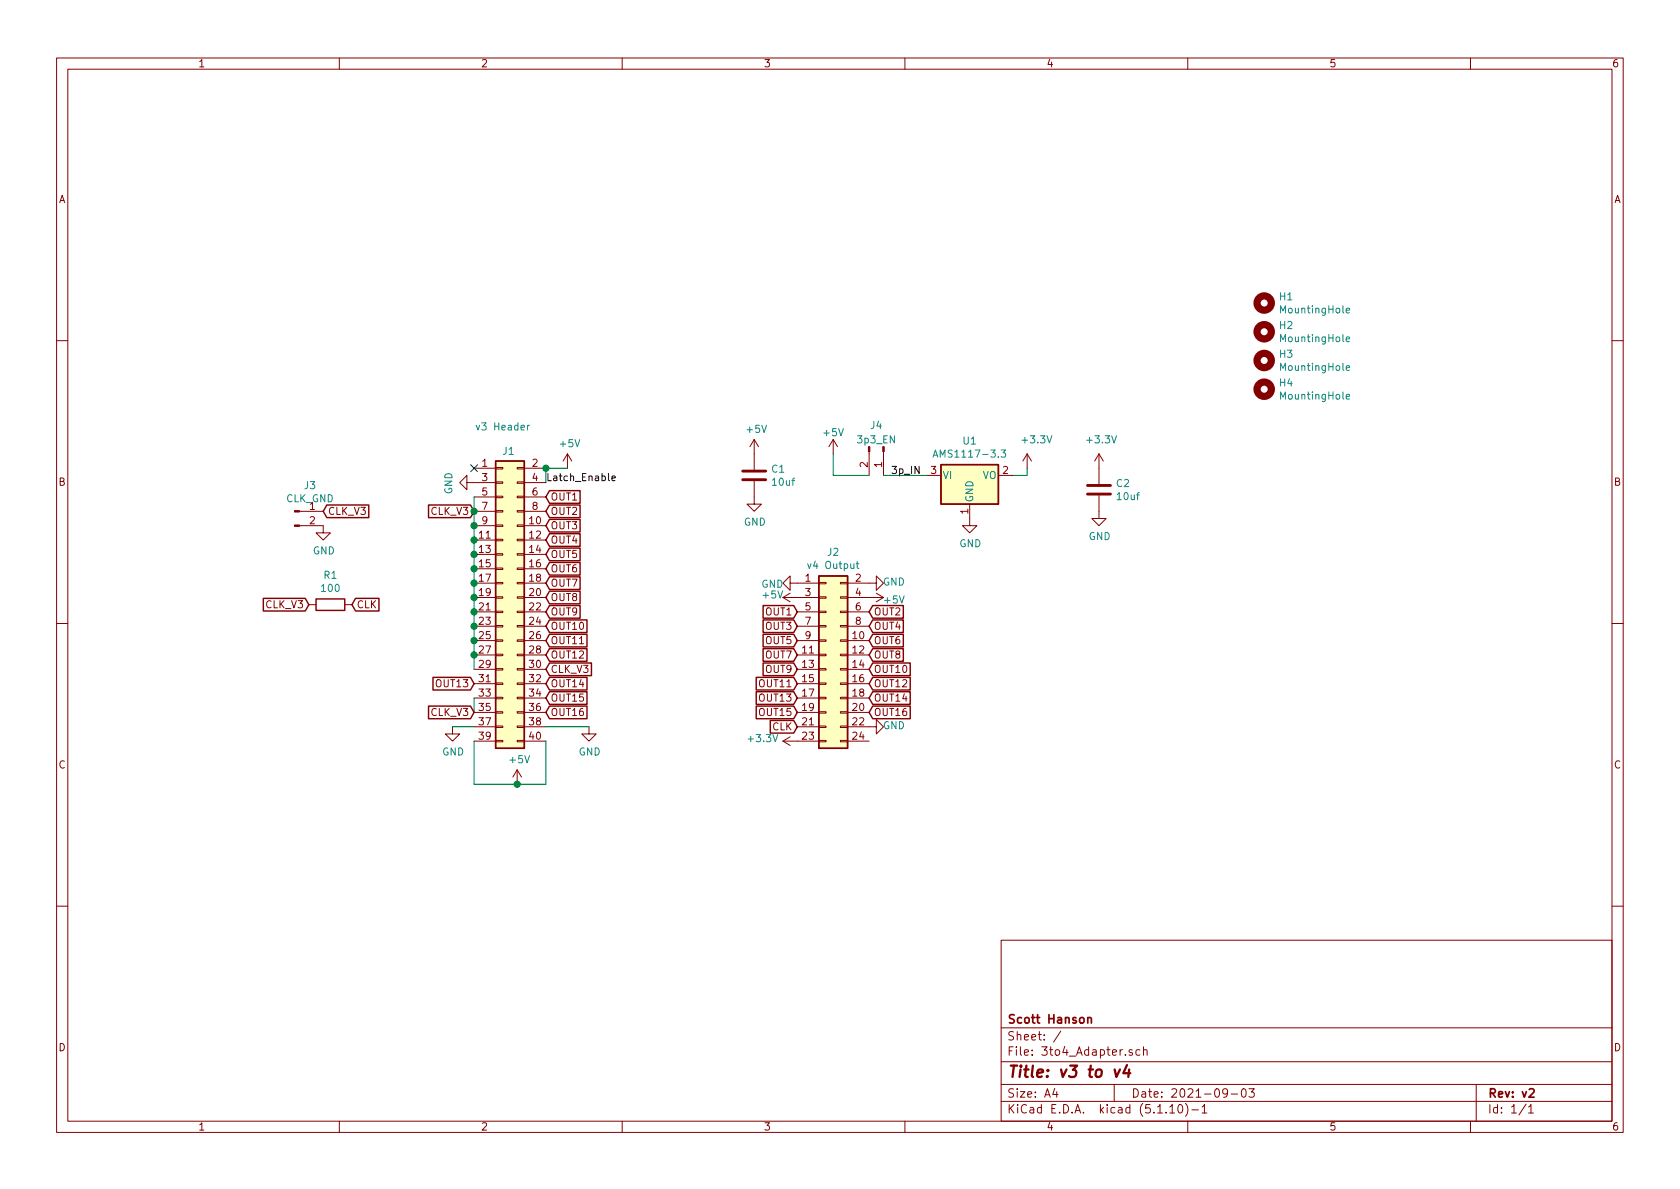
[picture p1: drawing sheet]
EESchema Schematic File Version 4
EELAYER 30 0
EELAYER END
$Descr A4 11693 8268
encoding utf-8
Sheet 1 1
Title "v3 to v4"
Date "2021-09-03"
Rev "v2"
Comp "Scott Hanson"
Comment1 ""
Comment2 ""
Comment3 ""
Comment4 ""
$EndDescr
Text GLabel 5550 4250 0    50   Input ~ 0
OUT1
Text GLabel 6050 4250 2    50   Input ~ 0
OUT2
Text GLabel 5550 4350 0    50   Input ~ 0
OUT3
Text GLabel 6050 4350 2    50   Input ~ 0
OUT4
Text GLabel 5550 4450 0    50   Input ~ 0
OUT5
Text GLabel 6050 4450 2    50   Input ~ 0
OUT6
Text GLabel 6050 4550 2    50   Input ~ 0
OUT8
Text GLabel 5550 4650 0    50   Input ~ 0
OUT9
Text GLabel 6050 4650 2    50   Input ~ 0
OUT10
Text GLabel 5550 4750 0    50   Input ~ 0
OUT11
Text GLabel 6050 4850 2    50   Input ~ 0
OUT14
Text GLabel 5550 4950 0    50   Input ~ 0
OUT15
Text GLabel 6050 4750 2    50   Input ~ 0
OUT12
Text GLabel 5550 4850 0    50   Input ~ 0
OUT13
$Comp
L Connector_Generic:Conn_02x12_Odd_Even J2
U 1 1
P 5750 4550
F 0 "J2" H 5800 5267 50  0000 C CNN
F 1 "v4 Header" H 5800 5176 50  0000 C CNN
F 2 "302-S241:OST_302-S241" H 5750 4550 50  0001 C CNN
F 3 "~" H 5750 4550 50  0001 C CNN
F 4 "ED10525-ND" H 5750 4550 50  0001 C CNN "Digi-Key_PN"
F 5 "302-S241" H 5750 4550 50  0001 C CNN "MPN"
	1    5750 4550
	1    0    0    -1  
$EndComp
$Comp
L power:GND #PWR0105
U 1 1
P 6050 4050
F 0 "#PWR0105" H 6050 3800 50  0001 C CNN
F 1 "GND" V 6055 3877 50  0000 C CNN
F 2 "" H 6050 4050 50  0001 C CNN
F 3 "" H 6050 4050 50  0001 C CNN
	1    6050 4050
	0    -1   -1   0   
$EndComp
$Comp
L power:GND #PWR0106
U 1 1
P 5550 4050
F 0 "#PWR0106" H 5550 3800 50  0001 C CNN
F 1 "GND" V 5555 3877 50  0000 C CNN
F 2 "" H 5550 4050 50  0001 C CNN
F 3 "" H 5550 4050 50  0001 C CNN
	1    5550 4050
	0    1    1    0   
$EndComp
Text GLabel 6050 4950 2    50   Input ~ 0
OUT16
Text GLabel 3800 3450 2    50   Input ~ 0
OUT1
$Comp
L power:GND #PWR014
U 1 1
P 3150 5050
F 0 "#PWR014" H 3150 4800 50  0001 C CNN
F 1 "GND" H 3155 4877 50  0000 C CNN
F 2 "" H 3150 5050 50  0001 C CNN
F 3 "" H 3150 5050 50  0001 C CNN
	1    3150 5050
	1    0    0    -1  
$EndComp
Text GLabel 3800 3550 2    50   Input ~ 0
OUT2
Text GLabel 3800 3650 2    50   Input ~ 0
OUT3
Text GLabel 3800 3750 2    50   Input ~ 0
OUT4
Text GLabel 3800 3850 2    50   Input ~ 0
OUT5
Text GLabel 3800 3950 2    50   Input ~ 0
OUT6
Text GLabel 3800 4050 2    50   Input ~ 0
OUT7
Text GLabel 3800 4150 2    50   Input ~ 0
OUT8
Text GLabel 3800 4250 2    50   Input ~ 0
OUT9
Text GLabel 3800 4350 2    50   Input ~ 0
OUT10
Text GLabel 3800 4450 2    50   Input ~ 0
OUT11
Text GLabel 3800 4750 2    50   Input ~ 0
OUT14
Text GLabel 3800 4850 2    50   Input ~ 0
OUT15
Text GLabel 3800 4950 2    50   Input ~ 0
OUT16
$Comp
L power:+5V #PWR017
U 1 1
P 3950 3250
F 0 "#PWR017" H 3950 3100 50  0001 C CNN
F 1 "+5V" H 3965 3423 50  0000 C CNN
F 2 "" H 3950 3250 50  0001 C CNN
F 3 "" H 3950 3250 50  0001 C CNN
	1    3950 3250
	1    0    0    -1  
$EndComp
NoConn ~ 3300 3250
Text GLabel 3800 4550 2    50   Input ~ 0
OUT12
Text GLabel 3300 4750 0    50   Input ~ 0
OUT13
$Comp
L power:GND #PWR013
U 1 1
P 3300 3350
F 0 "#PWR013" H 3300 3100 50  0001 C CNN
F 1 "GND" H 3305 3177 50  0000 C CNN
F 2 "" H 3300 3350 50  0001 C CNN
F 3 "" H 3300 3350 50  0001 C CNN
	1    3300 3350
	0    1    1    0   
$EndComp
Text GLabel 5550 4550 0    50   Input ~ 0
OUT7
$Comp
L Mechanical:MountingHole H1
U 1 1
P 8800 2100
F 0 "H1" H 8900 2146 50  0000 L CNN
F 1 "MountingHole" H 8900 2055 50  0000 L CNN
F 2 "MountingHole:MountingHole_4.3mm_M4" H 8800 2100 50  0001 C CNN
F 3 "~" H 8800 2100 50  0001 C CNN
	1    8800 2100
	1    0    0    -1  
$EndComp
$Comp
L Mechanical:MountingHole H2
U 1 1
P 8800 2300
F 0 "H2" H 8900 2346 50  0000 L CNN
F 1 "MountingHole" H 8900 2255 50  0000 L CNN
F 2 "MountingHole:MountingHole_4.3mm_M4" H 8800 2300 50  0001 C CNN
F 3 "~" H 8800 2300 50  0001 C CNN
	1    8800 2300
	1    0    0    -1  
$EndComp
$Comp
L Mechanical:MountingHole H3
U 1 1
P 8800 2500
F 0 "H3" H 8900 2546 50  0000 L CNN
F 1 "MountingHole" H 8900 2455 50  0000 L CNN
F 2 "MountingHole:MountingHole_4.3mm_M4" H 8800 2500 50  0001 C CNN
F 3 "~" H 8800 2500 50  0001 C CNN
	1    8800 2500
	1    0    0    -1  
$EndComp
$Comp
L Mechanical:MountingHole H4
U 1 1
P 8800 2700
F 0 "H4" H 8900 2746 50  0000 L CNN
F 1 "MountingHole" H 8900 2655 50  0000 L CNN
F 2 "MountingHole:MountingHole_4.3mm_M4" H 8800 2700 50  0001 C CNN
F 3 "~" H 8800 2700 50  0001 C CNN
	1    8800 2700
	1    0    0    -1  
$EndComp
$Comp
L power:GND #PWR07
U 1 1
P 6050 5050
F 0 "#PWR07" H 6050 4800 50  0001 C CNN
F 1 "GND" V 6055 4877 50  0000 C CNN
F 2 "" H 6050 5050 50  0001 C CNN
F 3 "" H 6050 5050 50  0001 C CNN
	1    6050 5050
	0    -1   -1   0   
$EndComp
$Comp
L power:+5V #PWR06
U 1 1
P 6050 4150
F 0 "#PWR06" H 6050 4000 50  0001 C CNN
F 1 "+5V" V 6065 4323 50  0000 C CNN
F 2 "" H 6050 4150 50  0001 C CNN
F 3 "" H 6050 4150 50  0001 C CNN
	1    6050 4150
	0    1    1    0   
$EndComp
$Comp
L power:+5V #PWR02
U 1 1
P 5550 4150
F 0 "#PWR02" H 5550 4000 50  0001 C CNN
F 1 "+5V" V 5565 4323 50  0000 C CNN
F 2 "" H 5550 4150 50  0001 C CNN
F 3 "" H 5550 4150 50  0001 C CNN
	1    5550 4150
	0    -1   -1   0   
$EndComp
$Comp
L power:+3.3V #PWR03
U 1 1
P 5550 5150
F 0 "#PWR03" H 5550 5000 50  0001 C CNN
F 1 "+3.3V" V 5565 5278 50  0000 L CNN
F 2 "" H 5550 5150 50  0001 C CNN
F 3 "" H 5550 5150 50  0001 C CNN
	1    5550 5150
	0    -1   -1   0   
$EndComp
$Comp
L Regulator_Linear:AMS1117-3.3 U1
U 1 1
P 6750 3300
F 0 "U1" H 6750 3542 50  0000 C CNN
F 1 "AMS1117-3.3" H 6750 3451 50  0000 C CNN
F 2 "Package_TO_SOT_SMD:SOT-223-3_TabPin2" H 6750 3500 50  0001 C CNN
F 3 "http://www.advanced-monolithic.com/pdf/ds1117.pdf" H 6850 3050 50  0001 C CNN
F 4 "AP2111H-3.3TRG1DICT-ND" H 6750 3300 50  0001 C CNN "Digi-Key_PN"
F 5 "AP2111H-3.3TRG1" H 6750 3300 50  0001 C CNN "MPN"
	1    6750 3300
	1    0    0    -1  
$EndComp
$Comp
L Device:C C2
U 1 1
P 7650 3400
F 0 "C2" H 7765 3446 50  0000 L CNN
F 1 "10uf" H 7765 3355 50  0000 L CNN
F 2 "Capacitor_THT:CP_Radial_D5.0mm_P2.00mm" H 7688 3250 50  0001 C CNN
F 3 "~" H 7650 3400 50  0001 C CNN
F 4 "1189-4000-ND" H 7650 3400 50  0001 C CNN "Digi-Key_PN"
F 5 "35ZLG10MEFC5X7" H 7650 3400 50  0001 C CNN "MPN"
	1    7650 3400
	1    0    0    -1  
$EndComp
$Comp
L Device:C C1
U 1 1
P 5250 3300
F 0 "C1" H 5365 3346 50  0000 L CNN
F 1 "10uf" H 5365 3255 50  0000 L CNN
F 2 "Capacitor_THT:CP_Radial_D5.0mm_P2.00mm" H 5288 3150 50  0001 C CNN
F 3 "~" H 5250 3300 50  0001 C CNN
F 4 "1189-4000-ND" H 5250 3300 50  0001 C CNN "Digi-Key_PN"
F 5 "35ZLG10MEFC5X7" H 5250 3300 50  0001 C CNN "MPN"
	1    5250 3300
	1    0    0    -1  
$EndComp
$Comp
L power:+3.3V #PWR010
U 1 1
P 7150 3250
F 0 "#PWR010" H 7150 3100 50  0001 C CNN
F 1 "+3.3V" H 7100 3450 50  0000 L CNN
F 2 "" H 7150 3250 50  0001 C CNN
F 3 "" H 7150 3250 50  0001 C CNN
	1    7150 3250
	1    0    0    -1  
$EndComp
$Comp
L power:+3.3V #PWR011
U 1 1
P 7650 3250
F 0 "#PWR011" H 7650 3100 50  0001 C CNN
F 1 "+3.3V" H 7550 3450 50  0000 L CNN
F 2 "" H 7650 3250 50  0001 C CNN
F 3 "" H 7650 3250 50  0001 C CNN
	1    7650 3250
	1    0    0    -1  
$EndComp
$Comp
L power:+5V #PWR08
U 1 1
P 5800 3150
F 0 "#PWR08" H 5800 3000 50  0001 C CNN
F 1 "+5V" H 5800 3300 50  0000 C CNN
F 2 "" H 5800 3150 50  0001 C CNN
F 3 "" H 5800 3150 50  0001 C CNN
	1    5800 3150
	1    0    0    -1  
$EndComp
$Comp
L power:+5V #PWR04
U 1 1
P 5250 3150
F 0 "#PWR04" H 5250 3000 50  0001 C CNN
F 1 "+5V" H 5265 3323 50  0000 C CNN
F 2 "" H 5250 3150 50  0001 C CNN
F 3 "" H 5250 3150 50  0001 C CNN
	1    5250 3150
	1    0    0    -1  
$EndComp
$Comp
L power:GND #PWR09
U 1 1
P 6750 3600
F 0 "#PWR09" H 6750 3350 50  0001 C CNN
F 1 "GND" H 6755 3427 50  0000 C CNN
F 2 "" H 6750 3600 50  0001 C CNN
F 3 "" H 6750 3600 50  0001 C CNN
	1    6750 3600
	1    0    0    -1  
$EndComp
$Comp
L power:GND #PWR012
U 1 1
P 7650 3550
F 0 "#PWR012" H 7650 3300 50  0001 C CNN
F 1 "GND" H 7655 3377 50  0000 C CNN
F 2 "" H 7650 3550 50  0001 C CNN
F 3 "" H 7650 3550 50  0001 C CNN
	1    7650 3550
	1    0    0    -1  
$EndComp
$Comp
L power:GND #PWR05
U 1 1
P 5250 3450
F 0 "#PWR05" H 5250 3200 50  0001 C CNN
F 1 "GND" H 5255 3277 50  0000 C CNN
F 2 "" H 5250 3450 50  0001 C CNN
F 3 "" H 5250 3450 50  0001 C CNN
	1    5250 3450
	1    0    0    -1  
$EndComp
Wire Wire Line
	7050 3300 7150 3300
Wire Wire Line
	7150 3300 7150 3250
Text GLabel 5550 5050 0    50   Input ~ 0
CLK
Wire Wire Line
	3800 3250 3950 3250
Wire Wire Line
	3800 3350 3800 3250
Connection ~ 3800 3250
$Comp
L Connector_Generic:Conn_02x20_Odd_Even J1
U 1 1
P 3500 4150
F 0 "J1" H 3540 5170 50  0000 C CNN
F 1 "v3 Header" H 3500 5340 50  0000 C CNN
F 2 "Connector_IDC:IDC-Header_2x20_P2.54mm_Vertical" H 3500 4150 50  0001 C CNN
F 3 "~" H 3500 4150 50  0001 C CNN
F 4 "S9175-ND" H 3500 4150 50  0001 C CNN "Digi-Key_PN"
F 5 "SBH11-PBPC-D20-ST-BK" H 3500 4150 50  0001 C CNN "MPN"
	1    3500 4150
	1    0    0    -1  
$EndComp
$Comp
L power:GND #PWR018
U 1 1
P 4100 5050
F 0 "#PWR018" H 4100 4800 50  0001 C CNN
F 1 "GND" H 4105 4877 50  0000 C CNN
F 2 "" H 4100 5050 50  0001 C CNN
F 3 "" H 4100 5050 50  0001 C CNN
	1    4100 5050
	1    0    0    -1  
$EndComp
Wire Wire Line
	3800 5050 4100 5050
Wire Wire Line
	3150 5050 3300 5050
$Comp
L power:+5V #PWR016
U 1 1
P 3600 5450
F 0 "#PWR016" H 3600 5300 50  0001 C CNN
F 1 "+5V" H 3615 5623 50  0000 C CNN
F 2 "" H 3600 5450 50  0001 C CNN
F 3 "" H 3600 5450 50  0001 C CNN
	1    3600 5450
	1    0    0    -1  
$EndComp
Wire Wire Line
	3300 5150 3300 5450
Wire Wire Line
	3300 5450 3600 5450
Wire Wire Line
	3600 5450 3800 5450
Wire Wire Line
	3800 5450 3800 5150
Connection ~ 3600 5450
$Comp
L Device:R R1
U 1 1
P 2300 4200
F 0 "R1" V 2093 4200 50  0000 C CNN
F 1 "100" V 2184 4200 50  0000 C CNN
F 2 "Resistor_THT:R_Axial_DIN0207_L6.3mm_D2.5mm_P7.62mm_Horizontal" V 2230 4200 50  0001 C CNN
F 3 "~" H 2300 4200 50  0001 C CNN
F 4 "CF14JT10K0TR-ND" H 2300 4200 50  0001 C CNN "Digi-Key_PN"
F 5 "CF14JT10K0" H 2300 4200 50  0001 C CNN "MPN"
	1    2300 4200
	0    1    1    0   
$EndComp
Text Label 3800 3350 0    50   ~ 0
Latch_Enable
$Comp
L Connector:Conn_01x02_Male J3
U 1 1
P 2050 3550
F 0 "J3" H 2158 3731 50  0000 C CNN
F 1 "CLK_GND" H 2158 3640 50  0000 C CNN
F 2 "Connector_PinHeader_2.54mm:PinHeader_1x02_P2.54mm_Vertical" H 2050 3550 50  0001 C CNN
F 3 "~" H 2050 3550 50  0001 C CNN
F 4 "732-5315-ND" H 2050 3550 50  0001 C CNN "Digi-Key_PN"
F 5 "61300211121" H 2050 3550 50  0001 C CNN "MPN"
	1    2050 3550
	1    0    0    -1  
$EndComp
Text GLabel 2150 4200 0    50   Input ~ 0
CLK_V3
Text GLabel 2450 4200 2    50   Input ~ 0
CLK
Text GLabel 2250 3550 2    50   Input ~ 0
CLK_V3
$Comp
L power:GND #PWR01
U 1 1
P 2250 3650
F 0 "#PWR01" H 2250 3400 50  0001 C CNN
F 1 "GND" H 2255 3477 50  0000 C CNN
F 2 "" H 2250 3650 50  0001 C CNN
F 3 "" H 2250 3650 50  0001 C CNN
	1    2250 3650
	1    0    0    -1  
$EndComp
Text GLabel 3300 3550 0    50   Input ~ 0
CLK_V3
Wire Wire Line
	3300 3450 3300 3550
Connection ~ 3300 3550
Wire Wire Line
	3300 3550 3300 3650
Connection ~ 3300 3650
Wire Wire Line
	3300 3650 3300 3750
Connection ~ 3300 3750
Wire Wire Line
	3300 3750 3300 3850
Connection ~ 3300 3850
Wire Wire Line
	3300 3850 3300 3950
Connection ~ 3300 3950
Wire Wire Line
	3300 3950 3300 4050
Connection ~ 3300 4050
Wire Wire Line
	3300 4050 3300 4150
Connection ~ 3300 4150
Wire Wire Line
	3300 4150 3300 4250
Connection ~ 3300 4250
Wire Wire Line
	3300 4250 3300 4350
Connection ~ 3300 4350
Wire Wire Line
	3300 4350 3300 4450
Connection ~ 3300 4450
Wire Wire Line
	3300 4450 3300 4550
Connection ~ 3300 4550
Wire Wire Line
	3300 4550 3300 4650
Wire Wire Line
	3300 4850 3300 4950
Text GLabel 3300 4950 0    50   Input ~ 0
CLK_V3
Text GLabel 3800 4650 2    50   Input ~ 0
CLK_V3
$Comp
L Connector:Conn_01x02_Male J4
U 1 1
P 6150 3100
F 0 "J4" V 6000 3050 50  0000 C CNN
F 1 "3p3_EN" V 6100 3050 50  0000 C CNN
F 2 "Connector_PinHeader_2.54mm:PinHeader_1x02_P2.54mm_Vertical" H 6150 3100 50  0001 C CNN
F 3 "~" H 6150 3100 50  0001 C CNN
F 4 "732-5315-ND" H 6150 3100 50  0001 C CNN "Digi-Key_PN"
F 5 "61300211121" H 6150 3100 50  0001 C CNN "MPN"
	1    6150 3100
	0    1    1    0   
$EndComp
Wire Wire Line
	5800 3150 5800 3300
Wire Wire Line
	5800 3300 6050 3300
Wire Wire Line
	6150 3300 6450 3300
Text Label 6200 3300 0    50   ~ 0
3p_IN
$EndSCHEMATC
